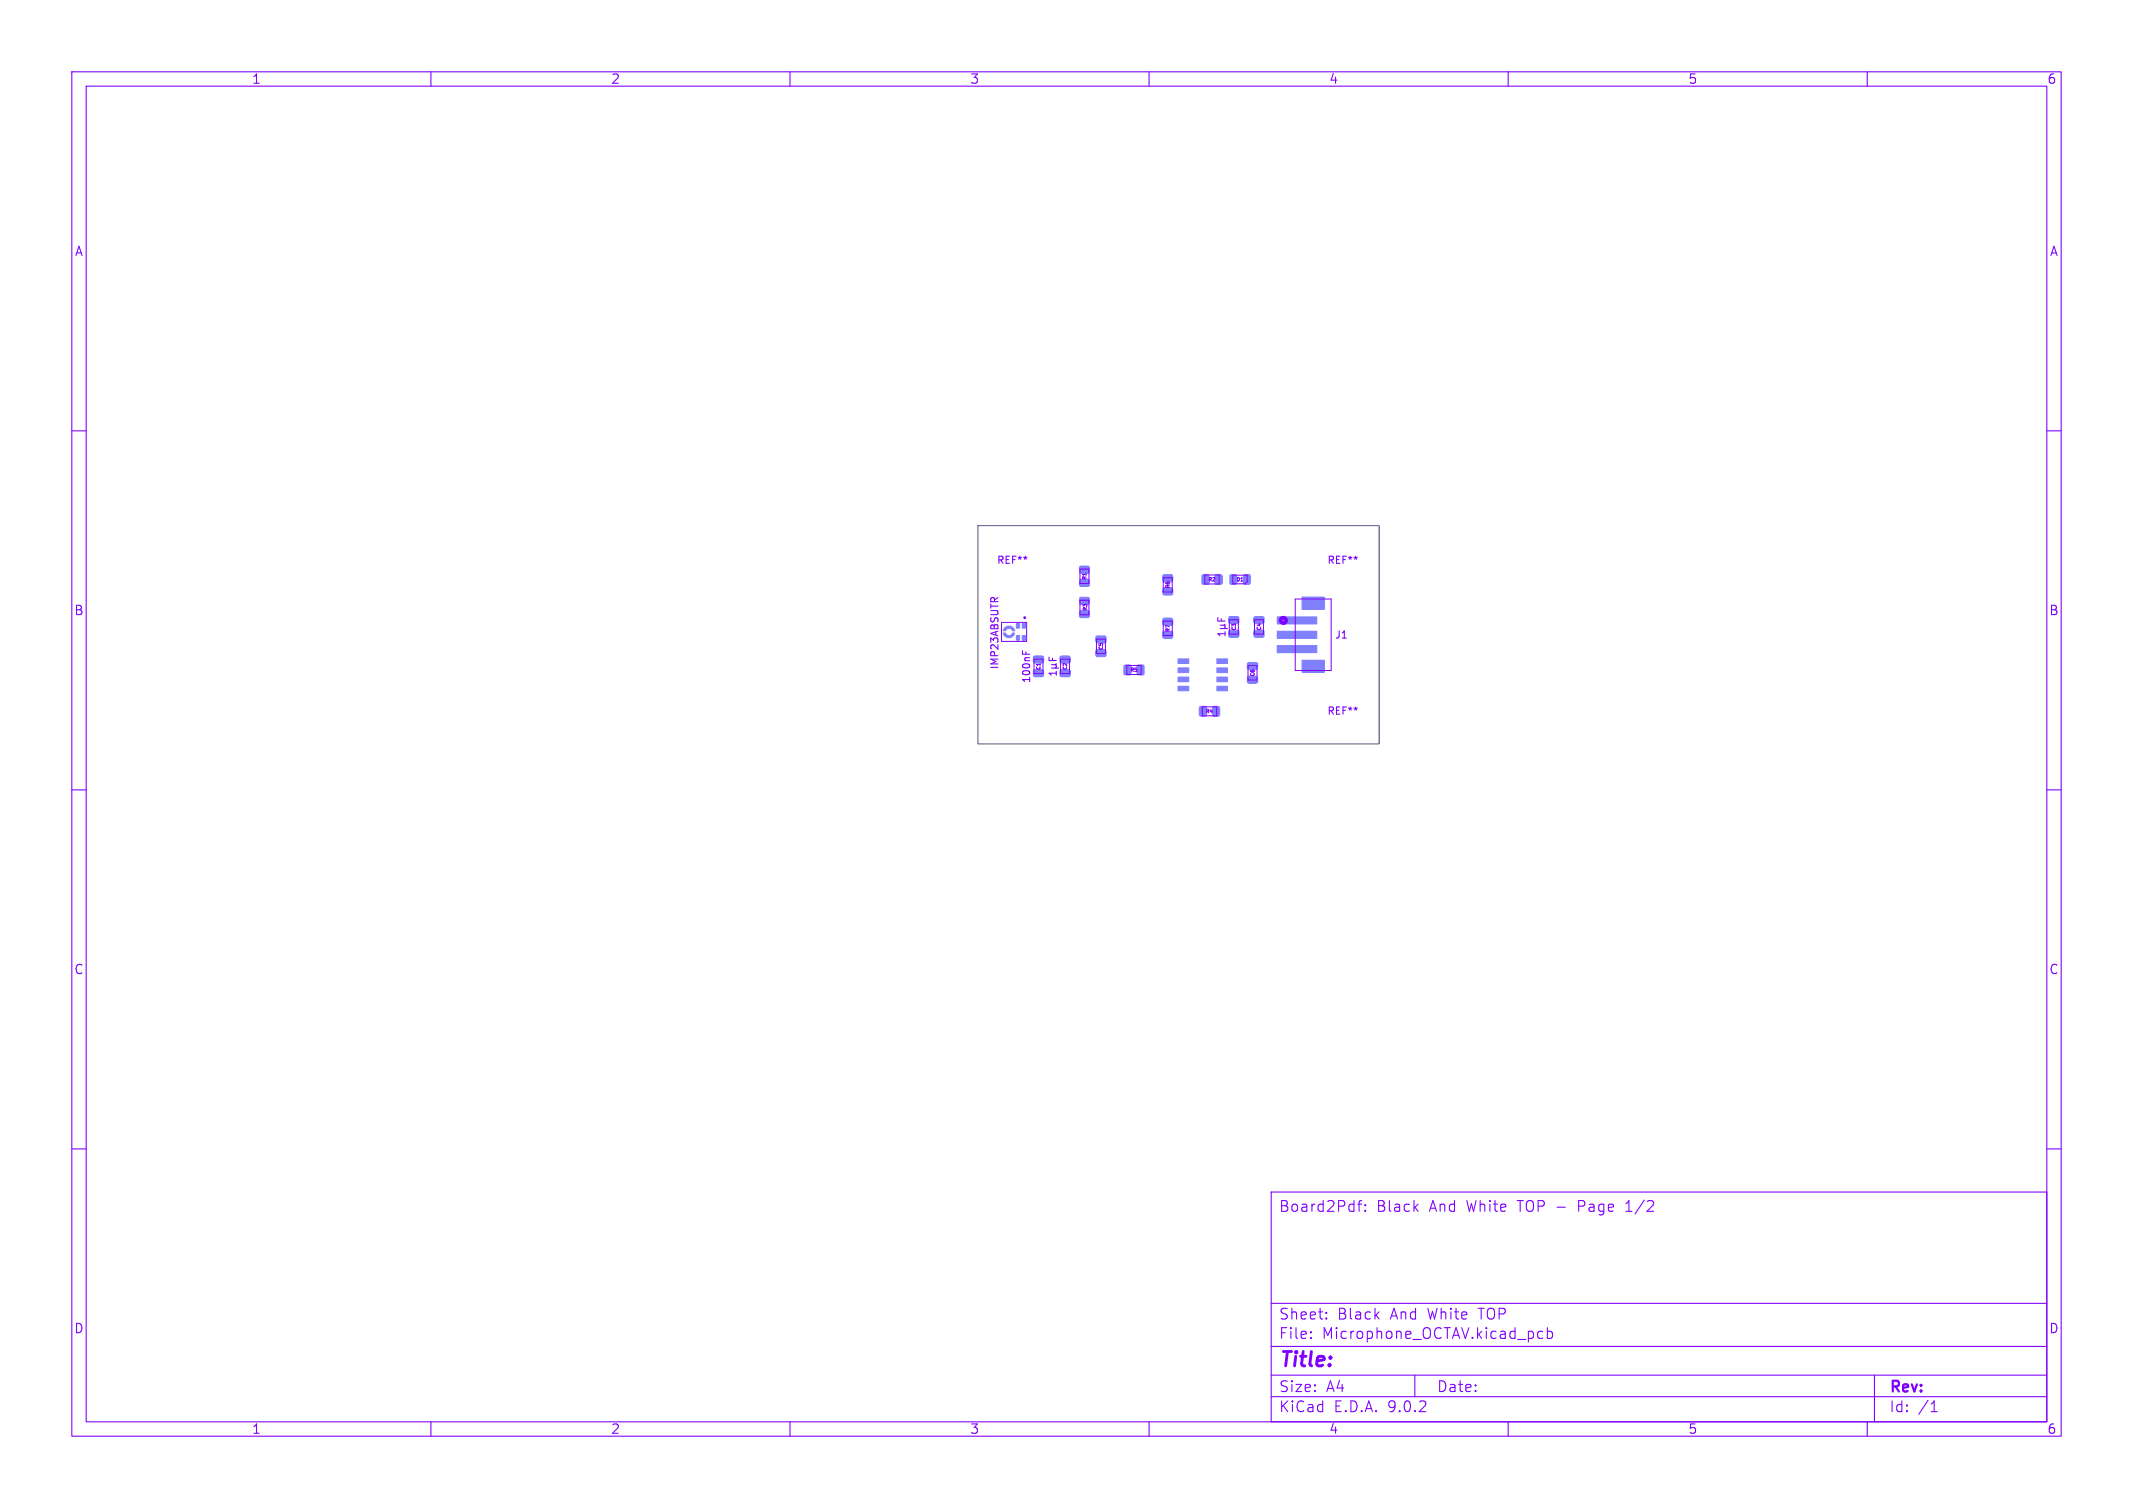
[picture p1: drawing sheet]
<svg xmlns="http://www.w3.org/2000/svg" width="297mm" height="210mm" viewBox="0 0 297 210" stroke-linecap="round" stroke-linejoin="round" font-family="sans-serif">
<g fill="#8080ff" stroke="#8080ff" stroke-width=".14">
<path d="M141.5 86.8h.5v.7h-.5z"/>
<path d="M141.5 88.5h.5v.7h-.5z"/>
<path d="M142.3 86.8h.5v.7h-.5z"/>
<path d="M142.3 88.5h.5v.7h-.5z"/>
<path d="M139.9 87.4l.4-.2h.4l.4 .3 .2 .4h-.3l-.2-.3-.3-.1-.3 .1-.2 .3h-.3z"/>
<path d="M139.7 88.2h.3l.2 .2 .3 .1 .3-.1 .2-.2h.3l-.3 .4-.5 .2-.6-.2z"/>
<path d="M173.2 80.1l.6-.1 .3 .2v1l-.2 .2h-.5l-.3-.2z"/>
<path d="M171.3 80.1l.7-.1 .2 .2v1l-.1 .2h-.6l-.2-.2z"/>
<path d="M147.6 91.4h1.3l.1 .2v.6l-.2 .2-1.1-.1-.1-.2z"/>
<path d="M147.6 93.3h1.3l.1 .2v.6l-.2 .2-1.1-.1-.1-.2z"/>
<path d="M164 91.8h1.5v.6h-1.5z"/>
<path d="M164 93h1.5v.7h-1.5z"/>
<path d="M164 94.3h1.5v.6h-1.5z"/>
<path d="M164 95.6h1.5v.6h-1.5z"/>
<path d="M169.4 95.6h1.5v.6h-1.5z"/>
<path d="M169.4 94.3h1.5v.6h-1.5z"/>
<path d="M169.4 93h1.5v.7h-1.5z"/>
<path d="M169.4 91.8h1.5v.6h-1.5z"/>
<path d="M167.1 98.4h.7l.2 .1v1l-.1 .2-.7 .1-.2-.2z"/>
<path d="M168.9 98.4h.7l.2 .1v1l-.1 .2-.6 .1-.3-.2z"/>
<path d="M174.6 85.9h1.3l.1 .2v.6l-.2 .2-1.1-.1-.1-.2z"/>
<path d="M174.6 87.8h1.3l.1 .2v.6l-.2 .2-1.1-.1-.1-.2z"/>
<path d="M177.8 85.9h5.6v1h-5.6z"/>
<path d="M177.8 87.9h5.6v1h-5.6z"/>
<path d="M177.8 89.9h5.6v1h-5.6z"/>
<path d="M181.3 92h3.1v1.7h-3.1z"/>
<path d="M181.3 83.2h3.1v1.7h-3.1z"/>
<path d="M143.9 91.4h1.3l.1 .2v.6l-.2 .2-1.1-.1-.1-.2z"/>
<path d="M143.9 93.3h1.3l.1 .2v.6l-.2 .2-1.1-.1-.1-.2z"/>
<path d="M156.5 92.7l.7-.1 .3 .2v1l-.2 .2h-.6l-.2-.2z"/>
<path d="M158.4 92.7l.7-.1 .2 .2v1l-.1 .2h-.6l-.3-.2z"/>
<path d="M171.1 85.9h1.3l.1 .2v.6l-.2 .2-1.1-.1-.1-.2z"/>
<path d="M171.1 87.8h1.3l.1 .2v.6l-.2 .2-1.1-.1-.1-.2z"/>
<path d="M173.7 94.2h1.3l.1 .2v.6l-.2 .2-1.1-.1-.1-.2z"/>
<path d="M173.7 92.3h1.3l.1 .2v.6l-.2 .2-1.1-.1-.1-.2z"/>
<path d="M167.4 80.1l.7-.1 .2 .2 .1 1-.2 .2h-.6l-.2-.2z"/>
<path d="M169.2 80.1l.7-.1 .3 .2v1l-.2 .2h-.6l-.2-.2z"/>
<path d="M162 80.1l1.1-.1 .2 .3v.6l-.3 .2-.9-.1-.2-.2z"/>
<path d="M162 81.9h1.1l.2 .2v.6l-.3 .2h-.9l-.2-.3z"/>
<path d="M162 88l1.1-.1 .2 .3v.6l-.3 .1h-.9l-.2-.2z"/>
<path d="M162 86.1h1.1l.2 .2v.6l-.3 .2h-.9l-.2-.2z"/>
<path d="M150.4 83.2h1.1l.2 .2v.6l-.3 .2h-.9l-.2-.2z"/>
<path d="M150.4 85.1l1.1-.1 .2 .3v.6l-.3 .1h-.9l-.2-.2z"/>
<path d="M150.4 80.7h1.1l.2 .2v.6l-.3 .2h-.9l-.2-.3z"/>
<path d="M150.4 78.9l1.1-.1 .2 .3v.6l-.3 .2-.9-.1-.2-.2z"/>
<path d="M152.6 88.6h1.3l.1 .2v.6l-.2 .2-1.1-.1-.1-.2z"/>
<path d="M152.6 90.5h1.3l.1 .2v.6l-.2 .2-1.1-.1-.1-.2z"/>
</g>
<g fill="none" stroke="#8000ff" stroke-width=".15">
<path d="M10 10h277v190h-277zM12 12h273v186h-273zM60 10v2M110 10v2M160 10v2M210 10v2M260 10v2M10 60h2M285 60h2M142.4 90.6v.5M142.9 90.8v.3M146.1 91.5v.5h1"/>
<path d="M146.4 93h1M146.4 92.6h.5M146.6 91.7v.3M146.9 92.6l.2 .1v.2l-.2 .1M147.1 93.5v.5M147.1 93.8h-1l.3 .2M147.1 92.4l-.2 .2M169.6 86v.5h1M169.9 87.5h1M169.9 87.1h.5M170.1 86.2v.3M170.4 87.1l.2 .1v.2l-.2 .1"/>
<path d="M170.6 88v.5M170.6 88.3h-1l.3 .2M170.6 86.9l-.2 .2M10 110h2M285 110h2M10 160h2M177 166h108v32h-108zM189 167.7h.6M189.6 167.2l-.3 .1-.1 .1v1.3M190.1 168.6h.1l-.1 .1M190.1 168.6h-.1l.1 .1M190.1 167.8v.1"/>
<path d="M190.1 168.6v.1M190.1 167.8h.1l-.1 .1M190.1 167.8h-.1l.1 .1M226.4 168.7h.8M226.7 167.4l-.3 .2M285 160h2M60 198v2M110 198v2M160 198v2M177 194.5h108M177 191.5h108M177 187.5h108"/>
<path d="M177 181.5h108M182.5 186.3h.1l-.1 .1M182.5 186.3v.1M182.5 185.5v.1M182.5 185.5h.1l-.1 .1M184.7 183.6v.1M184.7 183.6h-.1l.1 .1M184.7 182.8v.1M184.7 182.8h-.1l.1 .1M197 191.5v3M210 198v2M214.8 185.5l-.4-.1-.3 .3v.4l.1 .2 .2 .1 .4-.1"/>
<path d="M215.5 185.5l.4-.1 .3 .3v.4l-.2 .2-.1 .1-.4-.1M215.5 184.9v1.5M260 198v2M261 191.5v6.5M268.9 196.6h.8M269 195.5l.3-.4v1.5"/>
</g>
<g fill="none" stroke="#8000ff" stroke-width=".14">
<path d="M150.4 79.3h1.2v2h-1.2zM139.4 86.7h3.5v2.6h-3.5zM144 91.8h1.2v2h-1.2M147.7 91.8h1.2v2h-1.2zM150.4 83.6h1.2v2h-1.2zM152.7 89h1.2v2h-1.2zM156.9 92.7h2v1.2h-2zM162 80.5h1.2v2h-1.2zM162 86.5h1.2v2h-1.2zM167.4 98.4h2v1.3h-2zM167.8 80.1h2v1.2h-2zM171.2 86.3h1.2v2h-1.2z"/>
<path d="M171.7 80.1h2v.9l-.3 .3h-1.7zM173.8 92.7h1.2v2h-1.2zM174.7 86.3h1.2v2h-1.2zM180.4 83.4h5v10h-5z"/>
</g>
<circle cx="178.7" cy="86.4" r=".38" fill="none" stroke="#8000ff" stroke-width=".51"/>
<circle cx="142.7" cy="86" r=".1" fill="none" stroke="#8000ff" stroke-width=".2"/>
<path d="M136.2 73.2h55.8v30.4h-55.8z" fill="none" stroke="#575757" stroke-width=".14"/>
<text font-size="2.8" fill="#8000ff" x="178" y="190.9">Title:</text>
<g font-size="2.1" fill="#8000ff">
<text x="178" y="169">Board2Pdf:</text>
<text x="191.7" y="169">Black</text>
<text x="199.1" y="169">And</text>
<text x="204.4" y="169">White</text>
<text x="211.6" y="169">TOP -</text>
<text x="220.3" y="169">Page</text>
<text x="227.1" y="169">1/2</text>
<text x="178" y="184">Sheet:</text>
<text x="186.2" y="184">Black</text>
<text x="193.7" y="184">And</text>
<text x="199" y="184">White</text>
<text x="206.2" y="184">TOP</text>
<text x="178" y="186.7">File:</text>
<text x="184.1" y="186.7">Microphone_OCTAV.kicad_pcb</text>
<text x="178" y="196.9">KiCad</text>
<text x="178" y="194.1">Size:</text>
<text x="184.7" y="194.1">A4</text>
<text x="185.7" y="196.9">E.D.A.</text>
<text x="193.3" y="196.9">9.0.2</text>
<text x="200" y="194.1">Date:</text>
<text x="263" y="194.3">Rev:</text>
<text x="263" y="196.9">Id:</text>
<text x="267.1" y="196.9">/1</text>
</g>
<g font-size="1.8" fill="#8000ff">
<text x="35" y="11.9">1</text>
<text x="85" y="11.9">2</text>
<text x="135" y="11.9">3</text>
<text x="185" y="11.9">4</text>
<text x="235" y="11.9">5</text>
<text x="285" y="11.9">6</text>
<text x="10.3" y="35.9">A</text>
<text x="285.4" y="35.9">A</text>
<text x="10.3" y="85.9">B</text>
<text x="285.3" y="85.9">B</text>
<text x="10.3" y="135.9">C</text>
<text x="285.3" y="135.9">C</text>
<text x="10.3" y="185.9">D</text>
<text x="285.3" y="185.9">D</text>
<text x="35" y="199.9">1</text>
<text x="85" y="199.9">2</text>
<text x="135" y="199.9">3</text>
<text x="185" y="199.9">4</text>
<text x="235" y="199.9">5</text>
<text x="285" y="199.9">6</text>
</g>
<g font-size="1.4" fill="#8000ff">
<text x="138.7" y="78.7">REF**</text>
<text x="184.7" y="78.7">REF**</text>
<text x="185.8" y="89.1">J1</text>
<text x="139.2" y="93.3" transform="rotate(-90 139.2 93.3)">IMP23ABSUTR</text>
<text x="143.6" y="95.2" transform="rotate(-90 143.6 95.2)">100nF</text>
<text x="184.7" y="99.7">REF**</text>
</g>
<g font-size=".7" fill="#8000ff">
<text x="151.4" y="80.8" transform="rotate(-90 151.4 80.8)">R1</text>
<text x="163" y="82" transform="rotate(-90 163 82)">R6</text>
<text x="168.2" y="81.1">R2</text>
<text x="172.1" y="81.1">D1</text>
<text x="151.5" y="85.1" transform="rotate(-90 151.5 85.1)">R3</text>
<text x="163" y="88.1" transform="rotate(-90 163 88.1)">R7</text>
<text x="172.2" y="87.9" transform="rotate(-90 172.2 87.9)">C3</text>
<text x="175.7" y="87.8" transform="rotate(-90 175.7 87.8)">C4</text>
<text x="145" y="93.4" transform="rotate(-90 145 93.4)">C1</text>
<text x="148.7" y="93.4" transform="rotate(-90 148.7 93.4)">C2</text>
<text x="153.7" y="90.6" transform="rotate(-90 153.7 90.6)">C5</text>
<text x="157.3" y="93.7">R5</text>
<text x="174.8" y="94.3" transform="rotate(-90 174.8 94.3)">C6</text>
<text x="167.9" y="99.4">R4</text>
</g>
</svg>
